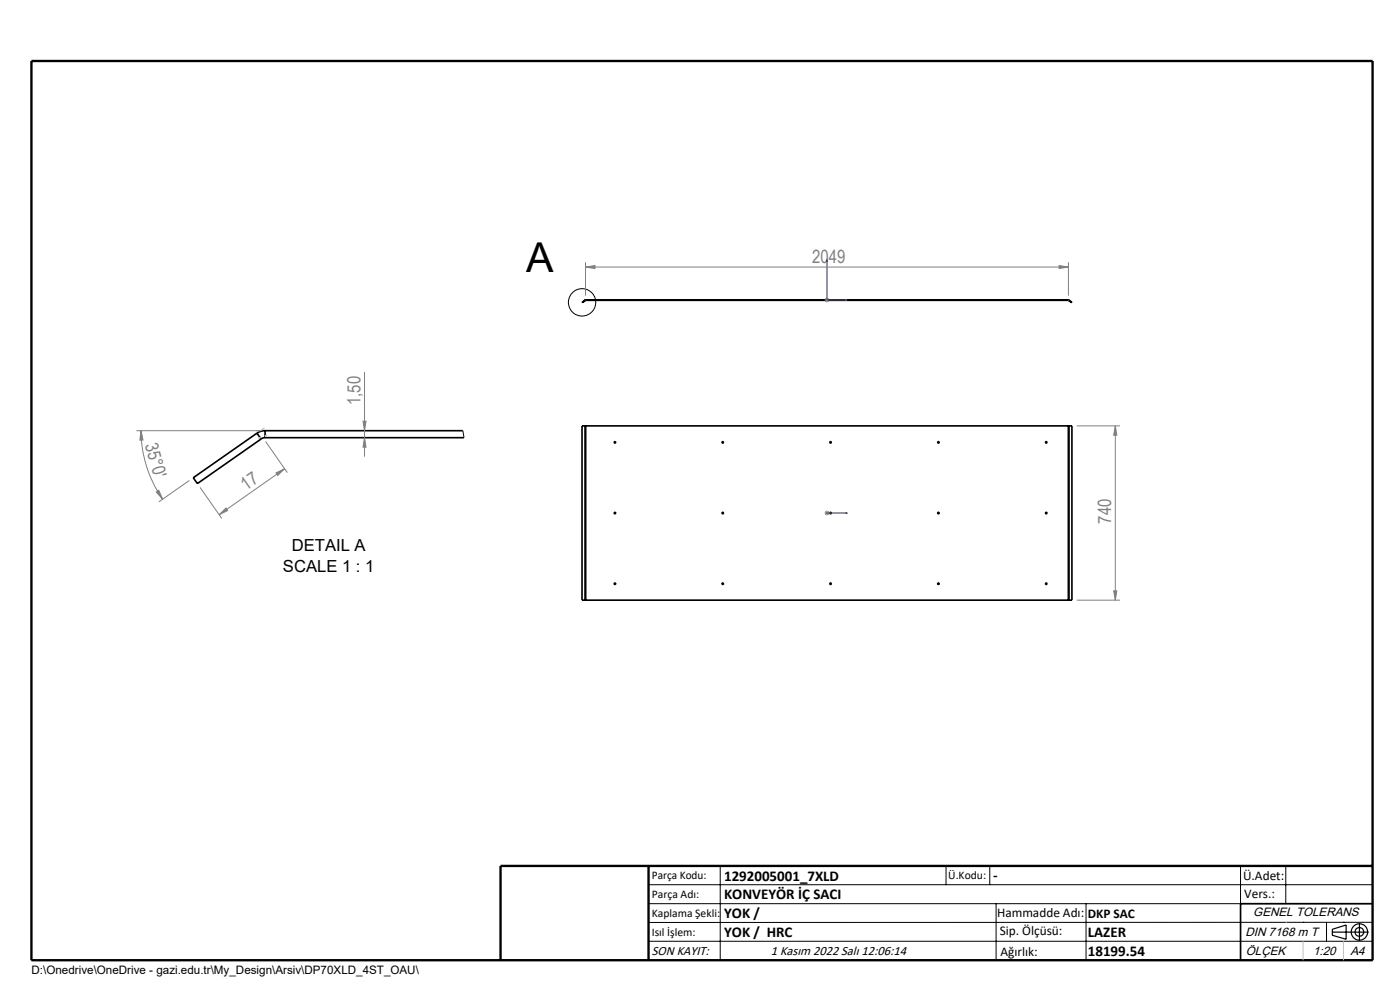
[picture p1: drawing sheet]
<svg xmlns="http://www.w3.org/2000/svg" width="297mm" height="210mm" viewBox="0 0 297 210" stroke-linecap="round" stroke-linejoin="round" font-family="sans-serif">
<g fill="none" stroke="#000" stroke-width=".35">
<path d="M124.1 63.7h.1M124.1 63.7l-.6 .4 .7-.4M124.2 63.6l-.1 .1M124.2 63.7h.1M124.2 63.6v.1M124.2 63.7h102.5M124.2 63.6h102.5M226.7 63.6v.1M226.7 63.7h.1M226.7 63.7l.7 .5-.7-.5M54.5 91.9l.9 1.2M54.5 91.9l-13.5 9.4 .9 1.3 13.5-9.5"/>
<path d="M56.2 91.4l-.9 .1-.8 .4M56.2 92.8l-.8 .3M56.2 91.4v1.4M56.2 92.8h42.2M56.2 91.4h42M124.1 90.3h.1M124.1 90.3h-.6v37h.6M124.1 90.3v37M124.2 90.3v37M124.2 90.3h102.5M226.7 90.3h.1M226.7 90.3v37"/>
<path d="M226.7 90.3h.7v37h-.7M124.1 127.3h.1M124.2 127.3h102.5M226.7 127.3h.1M291.2 191.7h-28v12"/>
<circle cx="130.5" cy="93.8" r=".14"/>
<circle cx="153.3" cy="93.8" r=".14"/>
<circle cx="176.2" cy="93.8" r=".14"/>
<circle cx="199.1" cy="93.8" r=".14"/>
<circle cx="221.9" cy="93.8" r=".14"/>
<circle cx="130.5" cy="108.8" r=".14"/>
<circle cx="153.3" cy="108.8" r=".14"/>
<circle cx="176.2" cy="108.8" r=".14"/>
<circle cx="199.1" cy="108.8" r=".14"/>
<circle cx="221.9" cy="108.8" r=".14"/>
<circle cx="130.5" cy="123.8" r=".14"/>
<circle cx="153.3" cy="123.8" r=".14"/>
<circle cx="176.2" cy="123.8" r=".14"/>
<circle cx="199.1" cy="123.8" r=".14"/>
<circle cx="221.9" cy="123.8" r=".14"/>
</g>
<g fill="none" stroke="#000" stroke-width=".21">
<path d="M98.2 91.4l.2 1.4M137.6 187.7h153.6M137.6 191.7h153.6M137.6 199.7h153.6M152.8 183.7v20M200.7 183.7v4M210 183.7v4M211.3 191.7v12M230.4 191.7v12M263.2 183.7v20M272.8 183.7v8M276.4 195.6h.1"/>
<path d="M281.4 195.6v4.1M285 195.6h.1M291.2 195.6l-153.6 .1"/>
<circle cx="123.5" cy="64.1" r="2.91"/>
</g>
<g fill="none" stroke="#000" stroke-width=".25">
<path d="M282.6 197.7h7.8M282.6 197.1l3-.9v3l-3-.8zM288.4 195.8v3.8M106.2 203.7h185"/>
<circle cx="288.4" cy="197.7" r="1.74"/>
<circle cx="288.4" cy="197.7" r=".93"/>
</g>
<g fill="none" stroke="#808080" stroke-width=".21">
<path d="M124.2 56.6l2-.3v.7zM124.2 55.6v7.1M124.2 56.6h102.5M224.7 56.3l2 .3-2 .4zM226.7 55.6v7.1M77.3 78.9v18M174.9 63.6h1.1M175.1 63.3l.7 .7M175.4 63.1v1M175.8 63.3l-.7 .7M28.9 91.4h26.3M29.9 91.4l.4 1.9-.6 .1z"/>
<path d="M29.9 91.4a25.9 25.9 0 0 0 4.6 14.5M56.3 93.7l4.7 6.6M60.4 99.4l-13.9 9.8M77 89.4h.6l-.3 2zM77.3 92.8l.3 2.1h-.6zM228.4 90.3h9.2M236.6 90.3v37M236.6 90.3l.3 2h-.6zM33.2 104.4l.5-.4 .8 1.9zM40.2 101.9l-6.5 4.6M42.4 103.4l4.7 6.6M46.5 109.2l1.4-1.4 .4 .5z"/>
<path d="M58.6 100.3l1.8-.9-1.5 1.5zM174.9 108.8h1.1M175.1 108.5l.7 .7M175.4 108.3v1M175.8 108.5l-.7 .7M228.4 127.3h9.2M236.3 125.3h.6l-.3 2z"/>
</g>
<path d="M175.4 55.1v8.5h4.3M175.4 55.1l.1 .4h-.2zM179.3 63.5l.4 .1-.4 .1zM175.3 108.8h.2zM175.4 108.8h.1M175.4 108.8h4.3M179.7 108.8h-.4h.4" fill="none" stroke="#00f" stroke-width=".21"/>
<path d="M6.7 12.9h284.5v190.8h-284.5zM137.6 183.7v20M291.2 183.7h-185v20" fill="none" stroke="#000" stroke-width=".5"/>
<path d="M276.4 199.7v4M285 199.7v4" fill="none" stroke="#c0c0c0" stroke-width=".21"/>
<path d="M124.2 63.7h.1M226.6 63.7h.1M54.3 91.4h.9M54.8 92.8h.4M56.1 90.8l-.8 .5M56.6 92.3l-.4 .3M272.8 195.6h.1" fill="none" stroke="#c0c0c0" stroke-width=".25"/>
<g fill="#808080">
<path d="M124.2 56.6l2-.3v.7zM224.7 56.3l2 .3-2 .4z"/>
<path d="M58.6 100.3l1.8-.9-1.5 1.5zM46.5 109.2l1.4-1.4 .4 .5z"/>
</g>
<g fill="#00f">
<path d="M179.3 63.5l.4 .1-.4 .1zM175.4 55.1l.1 .4h-.2z"/>
<path d="M179.3 108.8h.4zM175.3 108.8h.2z"/>
</g>
<g fill="#808080">
<path d="M77.3 92.8l.3 2.1h-.6zM77 89.4h.6l-.3 2z"/>
<path d="M236.6 90.3l.3 2h-.6zM236.3 125.3h.6l-.3 2z"/>
<path d="M29.9 91.4l.4 1.9-.6 .1zM33.2 104.4l.5-.4 .8 1.9z"/>
</g>
<text font-size="8.7" x="111.6" y="57.8">A</text>
<g font-size="3.9" fill="#808080">
<text x="172.3" y="55.8">2049</text>
<text x="76.5" y="86" transform="rotate(-90 76.5 86)">1,50</text>
<text x="30.7" y="94.4" transform="rotate(74 30.7 94.4)">35°0'</text>
<text x="52.2" y="104.1" transform="rotate(-35 52.2 104.1)">17</text>
<text x="235.7" y="111.1" transform="rotate(-90 235.7 111.1)">740</text>
</g>
<g font-size="3.5">
<text x="61.9" y="116.9">DETAIL A</text>
<text x="60" y="121.4">SCALE 1 : 1</text>
</g>
<g font-size="3.2">
<text x="153.6" y="186.8">1292005001_7XLD</text>
<text x="153.6" y="190.8">KONVEYÖR İÇ SACI</text>
<text x="210.7" y="186.6">-</text>
<text x="153.6" y="194.8">YOK /</text>
<text x="153.6" y="198.8">YOK / HRC</text>
<text x="230.8" y="198.7">LAZER</text>
<text x="230.8" y="202.8">18199.54</text>
</g>
<g font-size="2.8">
<text x="263.7" y="186.7">Ü.Adet:</text>
<text x="263.9" y="190.5">Vers.:</text>
<text x="211.5" y="194.5">Hammadde Adı:</text>
<text x="230.8" y="194.7">DKP SAC</text>
<text x="138.3" y="202.6">SON KAYIT:</text>
<text x="163.6" y="202.6">1 Kasım 2022 Salı 12:06:14</text>
<text x="212.1" y="198.4">Sip. Ölçüsü:</text>
<text x="212.2" y="202.7">Ağırlık:</text>
</g>
<g font-size="2.6">
<text x="265.9" y="194.4">GENEL TOLERANS</text>
<text x="264.2" y="198.5">DIN 7168 m T</text>
<text x="264.3" y="202.6">ÖLÇEK</text>
<text x="278.5" y="202.6">1:20</text>
<text x="286.5" y="202.6">A4</text>
</g>
<g font-size="2.5">
<text x="138.3" y="186.4">Parça Kodu:</text>
<text x="138.3" y="190.5">Parça Adı:</text>
<text x="201.2" y="186.5">Ü.Kodu:</text>
<text x="138.3" y="194.5">Kaplama Şekli:</text>
<text x="138.3" y="198.6">Isıl İşlem:</text>
<text x="6.7" y="206.7">D:\Onedrive\OneDrive - gazi.edu.tr\My_Design\Arsiv\DP70XLD_4ST_OAU\</text>
</g>
</svg>
